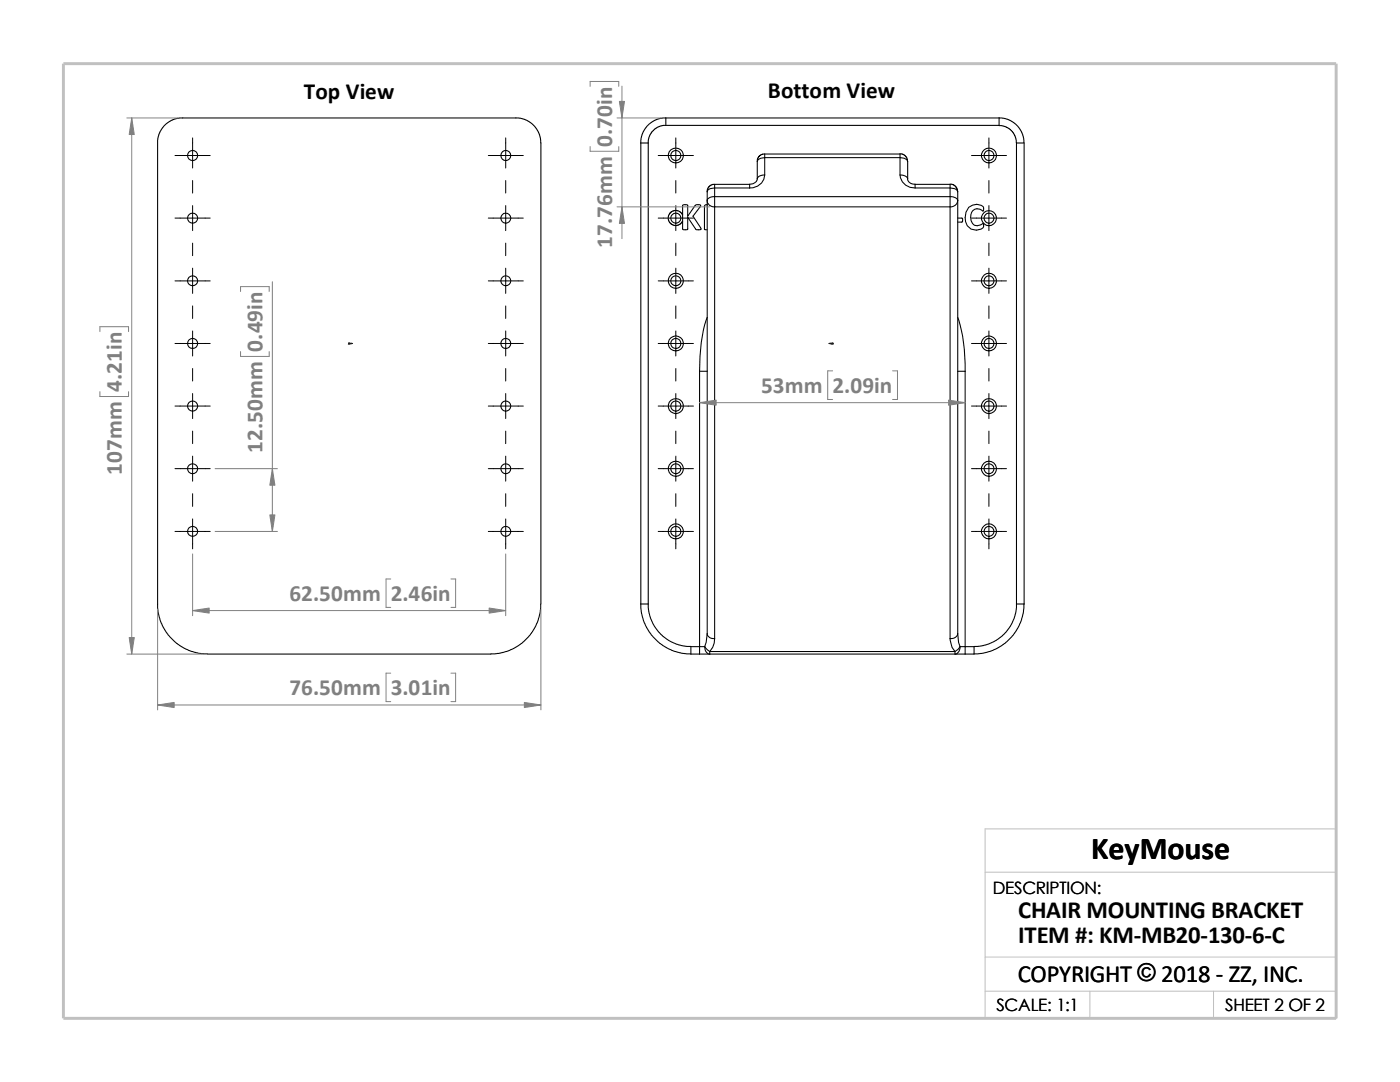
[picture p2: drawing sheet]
<svg xmlns="http://www.w3.org/2000/svg" width="279mm" height="216mm" viewBox="0 0 279 216" stroke-linecap="round" stroke-linejoin="round" font-family="sans-serif">
<path d="M196.6 174h70.1M196.6 191h70.1M196.6 197.8h70.1M217.5 197.8v5.4M242.2 197.8v5.4M26.8 203.2h239.9v-37.8h-70.1v37.8" fill="none" stroke="#c0c0c0" stroke-width=".2"/>
<path d="M12.7 12.7h254v190.5h-254z" fill="none" stroke="#c0c0c0" stroke-width=".59"/>
<g fill="none" stroke="#000" stroke-width=".21">
<path d="M31.5 28.5l.2-1.6 .9-1.7 1.5-1.1 1.7-.6h67.7l1.8 .6 1.4 1.1 1 1.7 .2 1.6v92M31.5 28.5v92.9l.4 2.3 .7 1.5 .9 1.5 1.4 1.4 1.8 1.2 1.6 .7 1.5 .4 1.6 .1M127.9 28.5v92M127.9 28.5h1.5M129.4 28.5v92M132.9 23.5l-.9 .1-1.1 .3-1.1 .7-.7 .6-1 1.7-.2 1.6M132.9 23.5h66.5M132.9 25h-.6l-.9 .3-1.1 .8-.8 1.3-.1 1.1M132.9 23.5v1.5M141.1 38.3v1.7M142.6 36.8l-.7 .1-.4 .4-.3 .5-.1 .5M142.6 39.2v2.1"/>
<path d="M142.6 39.2a1.27 1.27 0 0 0-1.5 .8M142.6 37.5a1.27 1.27 0 0 0-1.5 .8M142.6 36.8h7v.7M142.6 36.8v.7M142.6 39.2h47M142.6 37.5h7M142.6 37.5v1.7M151.1 35.7a1.36 1.36 0 0 1-1.5 1M151.1 32.2v3.5M152.6 30.7l-.7 .2-.4 .3-.3 .5-.1 .5M152.6 34.9a1.27 1.27 0 0 0-1.5 .8M152.6 31.5a1.39 1.39 0 0 0-1.5 .7"/>
<path d="M152.6 30.7h27v.8M152.6 30.7v.8M152.6 34.9a2.75 2.75 0 0 1-3 2.6M152.6 31.5v3.4M152.6 31.5h27M179.6 30.7l.6 .1 .4 .3 .4 .5 .1 .6M179.6 34.9a1.37 1.37 0 0 1 1.5 .8M179.6 31.5a1.52 1.52 0 0 1 1.5 .7M179.6 34.9a2.79 2.79 0 0 0 3 2.6M179.6 31.5v3.4M181.1 35.7a1.22 1.22 0 0 0 1.5 1M181.1 32.2v3.5"/>
<path d="M182.6 37.5v-.7h7v.7M182.6 37.5h7M189.6 39.2v2.1M189.6 37.5v1.7M189.6 36.7l.6 .1 .4 .3 .4 .5 .1 .7M189.6 39.2a1.37 1.37 0 0 1 1.5 .8M189.6 37.5a1.37 1.37 0 0 1 1.5 .8M191.1 38.3v1.7M199.4 23.5v1.5h-66.5M199.4 23.5l.9 .1 1 .3 .8 .4 .9 .8 1 1.5 .3 1v.9M199.4 25.1l1.3 .2 1.1 .7 .7 1 .4 1.5M202.9 28.5v92"/>
<path d="M202.9 28.5h1.5v92M136.2 42.9l-.1-.3-.7-.5-.9-.1-.9 .6-.2 .5v.6l.3 .8 .4 .3 .6 .2 1-.3 .5-.5M136.2 42.9v1.3M136.2 42.9v-1.9a.69 .69 0 0 1 1 0v2.1l1.5-2.1a.72 .72 0 0 1 1.1 0l-1.5 2.1 1.5 2.3 .1 .4h-.2a.72 .72 0 0 1-.9-.1l-1.6-2.4v2.4a.69 .69 0 0 1-1 0v-1.5M141.1 40a1.32 1.32 0 0 0 1.5 1.3M141.1 40.9h-.3l-.2 .2v4.7h.5M141.1 40v86.4M142.6 41.3v86.1M142.6 41.3h47M189.6 41.3v86.1M191.1 43.5h.8a.56 .56 0 0 1 0 .8h-.8M191.1 40a1.39 1.39 0 0 1-1.5 1.3"/>
<path d="M191.1 40v86.4M193.3 41.4a2.03 2.03 0 0 1 3 0l-.1 .7a1.42 1.42 0 0 0-1.7-.3 1.42 1.42 0 0 0-.8 1.5 1.47 1.47 0 0 0 .8 1.6 1.47 1.47 0 0 0 1.7-.3l.1 .7a2.14 2.14 0 0 1-2.5 .4 2.14 2.14 0 0 1-1.2-2.3l.2-1.1zM139.6 74.1v54.9M139.6 74.1h1.5M141.1 63.3a30.8 30.8 0 0 0-1.5 10.8M191.1 74.1h1.5M191.1 63.3a29.7 29.7 0 0 1 1.5 10.8M192.6 74.1v54.9M107.9 120.5l-.1 1.6-.4 1.6-.6 1.5-1 1.5-1.7 1.7-1.4 .9-1.6 .7-1.6 .4-1.5 .1h-56.6M127.9 120.5h1.5M127.9 120.5l.1 1.8 .6 2 .9 1.8 1.1 1.2 1.7 1.5 1.7 1 2 .5 1.9 .2M129.4 120.5l.1 1.5 .4 1.5 .7 1.5 1.2 1.5 1.6 1.3 1.5 .7 1.5 .4 1.5 .1"/>
<path d="M137.9 130.5h1.7M139.6 130.5h2M139.6 129h-1.7v1.5M139.6 129v1.5M139.6 129h1M140.6 129l1 1M140.6 129a1.3 1.3 0 0 0 1 1.5M141.1 126.4a1.23 1.23 0 0 0 1.5 1M141.1 126.4l-.2 1.8-.3 .8M141.6 130.5h49M141.6 130h49M141.6 130v.5"/>
<path d="M142.6 127.4l-.1 .9-.3 .9-.6 .8M189.6 127.4l.4 1.8 .6 .8M190.6 130v.5M190.6 130.5h2M191.1 126.4l.2 1.8 .3 .8M191.1 126.4a1.31 1.31 0 0 1-1.5 1M191.6 129l-.4 .6-.6 .4M191.6 129a1.3 1.3 0 0 1-1 1.5M191.6 129h1M192.6 129h1.8M192.6 129v1.5M194.4 129v1.5h-1.8"/>
<path d="M202.9 120.5l-.1 1.5-.4 1.5-.8 1.5-1.2 1.5-1.6 1.3-1.4 .7-1.6 .4-1.4 .1M202.9 120.5h1.5M204.4 120.5l-.2 1.8-.6 2-1.3 2.4-1.4 1.4-1.8 1.2-1.6 .7-1.5 .4-1.6 .1"/>
<circle cx="38.4" cy="31" r="1.01"/>
<circle cx="101" cy="31" r="1"/>
<circle cx="134.9" cy="31" r="1.01"/>
<circle cx="134.9" cy="31" r="1.51"/>
<circle cx="197.4" cy="31" r="1"/>
<circle cx="197.4" cy="31" r="1.49"/>
<circle cx="38.4" cy="43.5" r="1"/>
<circle cx="38.4" cy="56" r="1"/>
<circle cx="100.9" cy="43.5" r=".99"/>
<circle cx="101" cy="56" r=".99"/>
<circle cx="134.9" cy="56" r="1"/>
<circle cx="134.9" cy="56" r="1.51"/>
<circle cx="134.9" cy="43.5" r="1"/>
<circle cx="197.4" cy="56" r=".99"/>
<circle cx="197.4" cy="43.5" r="1.49"/>
<circle cx="197.4" cy="56" r="1.49"/>
<circle cx="197.4" cy="43.5" r=".99"/>
<circle cx="38.4" cy="68.5" r="1"/>
<circle cx="101" cy="68.5" r=".99"/>
<circle cx="134.9" cy="68.5" r="1"/>
<circle cx="134.9" cy="68.5" r="1.51"/>
<circle cx="197.4" cy="68.5" r=".99"/>
<circle cx="197.4" cy="68.5" r="1.49"/>
<circle cx="38.4" cy="93.5" r="1"/>
<circle cx="38.4" cy="81" r="1.01"/>
<circle cx="100.9" cy="93.5" r=".99"/>
<circle cx="101" cy="81" r="1"/>
<circle cx="134.9" cy="81" r="1.01"/>
<circle cx="134.9" cy="93.5" r="1.51"/>
<circle cx="134.9" cy="81" r="1.52"/>
<circle cx="134.9" cy="93.5" r="1"/>
<circle cx="197.4" cy="81" r="1"/>
<circle cx="197.4" cy="93.5" r="1.49"/>
<circle cx="197.4" cy="81" r="1.51"/>
<circle cx="197.4" cy="93.5" r=".99"/>
<circle cx="38.4" cy="106" r="1"/>
<circle cx="101" cy="106" r=".99"/>
<circle cx="134.9" cy="106" r="1"/>
<circle cx="134.9" cy="106" r="1.51"/>
<circle cx="197.4" cy="106" r=".99"/>
<circle cx="197.4" cy="106" r="1.49"/>
</g>
<g fill="#00f" stroke="#00f" stroke-width=".2">
<path d="M70 68.5h.4l-.4 .1z"/>
<path d="M165.4 68.5h.4v.1z"/>
</g>
<path d="M69.6 68.5h.8M69.6 68.4l.2 .3M69.7 68.5h.1M69.7 68.4v.3M69.8 68.4l-.3 .3M165.4 68.5h.9M166 68.4l.3 .3M166.1 68.5h.1M166.1 68.4v.3M166.2 68.4l-.3 .3" fill="none" stroke="#00f" stroke-width=".2"/>
<g fill="none" stroke="#000" stroke-width=".2">
<path d="M34.9 31h7.1M38.4 27.5v6M38.4 36v2.5M97.5 31h6.9M100.9 27.5v6M100.9 36v2.5M131.4 31h7M134.9 27.5v6M134.9 36v2.5M193.9 31h7M197.4 27.5v6M197.4 36v2.5"/>
<path d="M34.9 56h7.1M34.9 43.5h7.1M38.4 41v5M38.4 48.5v2.5M38.4 53.5v5M97.5 56h6.9M97.5 43.5h6.9M100.9 41v5M100.9 48.5v2.5M100.9 53.5v5M131.4 56h7M131.4 43.5h7"/>
<path d="M134.9 41v5M134.9 48.5v2.5M134.9 53.5v5M193.9 56h7M193.9 43.5h7M197.4 41v5M197.4 48.5v2.5M197.4 53.5v5M34.9 68.5h7.1M38.4 61v2.5M38.4 66v5M38.4 73.5v2.5"/>
<path d="M38.4 78.5v5M97.5 68.5h6.9M100.9 61v2.5M100.9 66v5M100.9 73.5v2.5M100.9 78.5v5M131.4 68.5h7M134.9 61v2.5M134.9 66v5M134.9 73.5v2.5M134.9 78.5v5M193.9 68.5h7"/>
<path d="M197.4 61v2.5M197.4 66v5M197.4 73.5v2.5M197.4 78.5v5M34.9 93.5h7.1M34.9 81h7.1M38.4 86v2.5M38.4 91v5M38.4 98.5v2.5M97.5 93.5h6.9M97.5 81h6.9M100.9 86v2.5"/>
<path d="M100.9 91v5M100.9 98.5v2.5M131.4 93.5h7M131.4 81h7M134.9 86v2.5M134.9 91v5M134.9 98.5v2.5M193.9 93.5h7M193.9 81h7M197.4 86v2.5M197.4 91v5M197.4 98.5v2.5"/>
<path d="M34.9 106h7.1M38.4 103.5v6M97.5 106h6.9M100.9 103.5v6M131.4 106h7M134.9 103.5v6M193.9 106h7M197.4 103.5v6"/>
</g>
<g fill="none" stroke="#808080" stroke-width=".2">
<path d="M117.8 17.2v-.9h5.7v.9M124.1 17.2v30.4M25.3 23.5h10.1M26.3 23.5v107M117.8 29.3v.9h5.7v-.9M123.1 23.5h8.8M48 58.2v-1h5.7v1M54.4 56.2v49.8M123.1 41.3h18.5M19.9 66.2v-1h5.8v1M19.9 78.1v1h5.8v-1M48 70.1v1h5.7v-1"/>
<path d="M166.2 74h-1v5.7h1M178.1 74h1v5.7h-1M42.9 93.5h12.5M139.6 80.3h53M38.4 110.5v12.4M42.9 106h12.5M78 115.5h-1v5.7h1M90 115.5h.9v5.7h-.9M100.9 110.5v12.4M25.3 130.5h15.1M31.5 121.5v20.1M38.4 121.8h62.5"/>
<path d="M78 134.3h-1v5.7h1M90 134.3h.9v5.7h-.9M107.9 121.5v20.1M31.5 140.7h76.4"/>
</g>
<g fill="#808080" stroke="#808080" stroke-width=".2">
<path d="M38.4 121.8l3.3-.5v1z"/>
<path d="M97.6 121.3l3.3 .5-3.3 .5z"/>
<path d="M25.8 127.2h1l-.5 3.3z"/>
<path d="M26.3 23.5l.5 3.3h-1z"/>
<path d="M104.6 140.2l3.3 .5-3.3 .5z"/>
<path d="M31.5 140.7l3.3-.5v1z"/>
<path d="M54.4 93.5l.5 3.3h-1.1z"/>
<path d="M53.8 102.7h1.1l-.5 3.3z"/>
<path d="M139.6 80.3l3.3-.5v1.1z"/>
<path d="M189.3 79.8l3.3 .5-3.3 .6z"/>
<path d="M124.1 41.3l.5 3.3h-1z"/>
<path d="M123.6 20.2h1l-.5 3.3z"/>
</g>
<text font-size="6.4" x="217.8" y="171.4">KeyMouse</text>
<g font-size="4.9">
<text x="203.2" y="183.2">CHAIR MOUNTING BRACKET</text>
<text x="203.2" y="188.1">ITEM #: KM-MB20-130-6-C</text>
<text x="203.1" y="195.9">COPYRIGHT © 2018 - ZZ, INC.</text>
<text x="203.1" y="195.9">COPYRIGHT ©</text>
</g>
<g font-size="4.6">
<text x="60.6" y="19.7">Top View</text>
<text x="153.2" y="19.6">Bottom View</text>
</g>
<g font-size="4.6" fill="#808080">
<text x="122.2" y="29.3" transform="rotate(-90 122.2 29.3)">0.70in</text>
<text x="122.2" y="49.5" transform="rotate(-90 122.2 49.5)">17.76mm</text>
<text x="52.4" y="70.1" transform="rotate(-90 52.4 70.1)">0.49in</text>
<text x="24.3" y="78.1" transform="rotate(-90 24.3 78.1)">4.21in</text>
<text x="151.9" y="78.5">53mm</text>
<text x="166.2" y="78.5">2.09in</text>
<text x="24.3" y="94.8" transform="rotate(-90 24.3 94.8)">107mm</text>
<text x="52.4" y="90.4" transform="rotate(-90 52.4 90.4)">12.50mm</text>
<text x="57.7" y="120">62.50mm</text>
<text x="78" y="120">2.46in</text>
<text x="57.7" y="138.8">76.50mm</text>
<text x="78" y="138.8">3.01in</text>
</g>
<g font-size="3.4">
<text x="198.2" y="178.5">DESCRIPTION:</text>
<text x="198.8" y="201.7">SCALE: 1:1</text>
<text x="244.5" y="201.7">SHEET 2 OF 2</text>
</g>
</svg>
